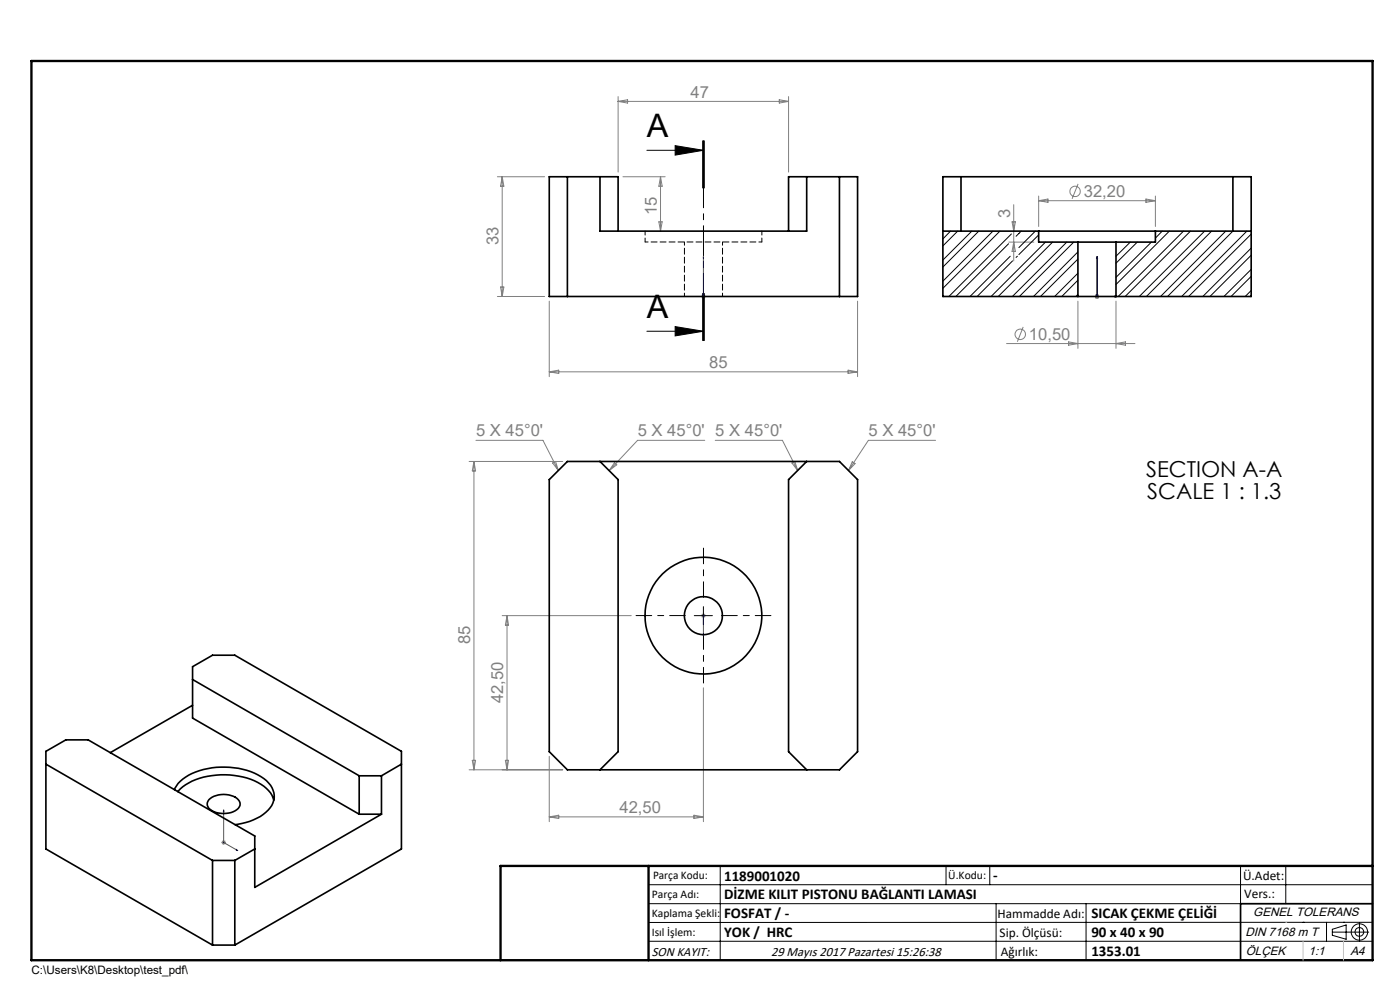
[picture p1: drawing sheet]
<svg xmlns="http://www.w3.org/2000/svg" width="297mm" height="210mm" viewBox="0 0 297 210" stroke-linecap="round" stroke-linejoin="round" font-family="sans-serif">
<g fill="none" stroke="#808080" stroke-width=".21">
<path d="M105.5 37.5h10M106.5 37.5v25.4M106.5 37.5l.4 2h-.7zM131.1 20.5v16M131.1 21.5h36.2M131.1 21.5l2-.3v.7zM132.2 37.5h8.9M140.1 37.5l.4 2h-.7zM140.1 37.5v11.5M165.3 21.2l2 .3-2 .4zM167.3 20.5v16M228.7 39l-1.3 3.2"/>
<path d="M139.8 47.1h.7l-.4 1.9zM214 51.4h5.3M214.7 47.1h.7l-.3 1.9zM215.1 43.4v11.9M215.1 51.4l.3 1.9h-.7zM220.3 41.6v6.4M220.3 42.6h24.8M220.3 42.6l2-.4v.7zM243.1 42.2l2 .4-2 .3zM245.1 41.6v6.4M105.5 62.9h10M106.2 60.9h.7l-.4 2z"/>
<path d="M116.5 63.9v16M116.5 78.9l2-.4v.7zM116.5 78.9h65.4M148.7 62.9h1M148.9 62.5l.7 .7M149.2 62.4v1M149.6 62.5l-.7 .7M179.9 78.5l2 .4-2 .3zM181.9 63.9v16M213.5 72.9h27.3M217.1 69.3l-1.3 3.2M226.7 72.5l2 .4-2 .3z"/>
<path d="M228.7 63.9v10M232.2 62.9h1M232.4 62.5l.7 .7M232.7 62.4v1M233.1 62.5l-.7 .7M236.7 63.9v10M236.7 72.9l2.1-.4v.7zM99.5 97.9h19.9M100.5 97.9v65.4M100.5 97.9l.4 2h-.7zM101 93.4h14.2l3.3 6.4M117.2 98.2l.7-.3 .6 1.9z"/>
<path d="M130.4 98.1l.4 .5-1.6 1.2zM149.5 93.4h-14.2l-6.1 6.4M151.7 93.4h14.3l3.2 6.4M168 98.2l.6-.3 .6 1.9zM180.8 98l.6 .3-1.4 1.5zM198.5 93.4h-14.3l-4.2 6.4M106.5 130.6h27.4M107.6 130.6v32.7M107.6 130.6l.3 2h-.7zM148.7 130.6h1M148.9 130.2l.7 .7M149.2 130.1v1"/>
<path d="M149.6 130.2l-.7 .7M149.2 145.9v28.4M47 178.7h.9M47.1 178.4l.7 .7M47.4 178.2v1M47.8 178.4l-.7 .7M99.5 163.3h19.9M100.2 161.3h.7l-.4 2zM107.2 161.3h.7l-.3 2zM116.5 160.4v13.9M116.5 173.3h32.7M116.5 173.3l2-.4v.7z"/>
<path d="M147.2 172.9l2 .4-2 .3z"/>
<circle cx="228.1" cy="40.6" r="1.1"/>
<circle cx="216.5" cy="70.9" r="1.11"/>
</g>
<g fill="none" stroke="#000" stroke-width=".21">
<path d="M137.2 31.9h12M143.2 30.9l6 1-6 1zM149.1 29.9v10M149.2 29.9v10M149.4 29.9v10M137.2 70.3h12M143.2 69.3l6 1-6 1zM149.1 62.2v10M149.2 62.2v10M149.4 62.2v10zM147.3 130.6h3.8M149.2 128.7v3.8"/>
<path d="M137.6 187.7h153.6M137.6 191.7h153.6M137.6 199.7h153.6M152.8 183.7v20M200.7 183.7v4M210 183.7v4M211.3 191.7v12M230.4 191.7v12M263.2 183.7v20M272.8 183.7v8M276.4 195.6h.1M281.4 195.6v4.1"/>
<path d="M282.6 197.7h7.8M282.6 197.1l3-.9v3l-3-.8zM285 195.6h.1M288.4 195.8v3.8M291.2 195.6l-153.6 .1"/>
<circle cx="288.4" cy="197.7" r="1.74"/>
<circle cx="288.4" cy="197.7" r=".93"/>
</g>
<g fill="none" stroke="#00f" stroke-width=".21">
<path d="M149.2 54.4v.4v-.4M149.2 54.4v8.5M232.7 54.4v8.5h4.3M232.7 54.4l.1 .4h-.2zM149.2 62.8v.2zM149.2 62.9h.1M236.5 62.8l.5 .1-.5 .1zM149.2 134.8v-.4v.4M149.2 130.5v.2zM149.2 130.6h.1M149.2 130.6v4.2M47.4 171.8l.1 .4-.1-.1z"/>
<path d="M47.4 171.8v6.9l3 1.7M50.1 180.2l.3 .2h-.3z"/>
</g>
<path d="M145.4 130.6h-10.5M149.2 126.7v-10.4M149.2 134.4v10.5M153.1 130.6h10.4" fill="none" stroke="#000" stroke-width=".21" stroke-dasharray="15.2 1.3 1.3 1.3" stroke-dashoffset="11.9"/>
<path d="M149.2 29.9v42.3" fill="none" stroke="#000" stroke-width=".21" stroke-dasharray="6.3 1.3 1.3 1.3" stroke-dashoffset="2.3"/>
<path d="M106.2 203.7h185" fill="none" stroke="#000" stroke-width=".25"/>
<path d="M291.2 191.7h-28v12" fill="none" stroke="#000" stroke-width=".35"/>
<path d="M6.7 12.9h284.5v190.8h-284.5zM137.6 183.7v20M291.2 183.7h-185v20" fill="none" stroke="#000" stroke-width=".5"/>
<path d="M272.8 195.6h.1M276.4 199.7v4M285 199.7v4" fill="none" stroke="#c0c0c0" stroke-width=".21"/>
<path d="M143.2 30.9l6 1-6 1zM143.2 69.3l6 1-6 1z" fill="#000"/>
<g fill="#00f">
<path d="M149.2 62.8v.2zM149.2 54.4v.4z"/>
<path d="M50.1 180.2l.3 .2h-.3zM47.4 171.8l.1 .4-.1-.1zM236.5 62.8l.5 .1-.5 .1zM232.7 54.4l.1 .4h-.2zM236.5 62.8l.5 .1-.5 .1zM232.7 54.4l.1 .4h-.2z"/>
<path d="M149.2 134.4v.4zM149.2 130.5v.2z"/>
</g>
<g fill="none" stroke="#000" stroke-width=".35">
<path d="M120.4 37.5v25.4M127.3 37.5v11.5h43.8v-11.5M178.1 37.5v25.4M203.9 37.5v11.5M261.5 37.5v11.5M131.1 49v-11.5h-14.6v25.4h65.4v-25.4h-14.6v11.5M200 49h20.3M220.3 49h24.8M220.3 49v2.4h8.4M228.7 51.4h8M228.7 51.4v11.5M236.7 51.4v11.5"/>
<path d="M245.1 49h20.3M245.1 49v2.4h-8.4M228.7 62.9h8M228.7 62.9h-28.7v-25.4h65.4v25.4h-28.7M127.3 97.9l3.8 3.8v57.7l-3.8 3.9M171.1 97.9l-3.8 3.8v57.7l3.8 3.9M116.5 101.7l3.9-3.8h57.7l3.8 3.8v57.7l-3.8 3.9h-57.7l-3.9-3.9zM40.9 149.6l-17.5 10.1M40.9 144.1l35.3 20.5M9.7 162.1l35.4 20.4M37 167.5a8 8 0 0 1 5.3-4 16.5 16.5 0 0 1 13.7 1.7 4.4 4.4 0 0 1 1.6 5.7 10.8 10.8 0 0 1-7.7 4M37.7 167.9a11.7 11.7 0 0 1 8.2-3.5 13.8 13.8 0 0 1 11.1 3.3 4.1 4.1 0 0 1 1.1 2"/>
<path d="M44.3 169.6a4.9 4.9 0 0 1 6.3 0 1.42 1.42 0 0 1-.7 2.4 5.2 5.2 0 0 1-5.6-.5l-.2-.3a1.26 1.26 0 0 1 .2-1.6zM76.2 172.7l-35.3-20.4v-10.9l4.2-2.4h4.7l35.4 20.4v20.7l-35.4 20.4M76.2 172.7h4.7M76.2 164.6h4.7M76.2 164.6v8.1M80.9 172.7l-26.9 15.5v-10.9l-35.3-20.4h-4.7l-4.3 2.5v20.7l35.4 20.4M80.9 164.6v8.1M85.2 162.1l-4.3 2.5M45.1 182.5h4.7M45.1 182.5v18M49.8 182.5v18M54 180.1l-4.2 2.4"/>
<path d="M45.1 200.5h4.7"/>
<circle cx="149.2" cy="130.6" r="4"/>
<circle cx="149.2" cy="130.6" r="12.4"/>
</g>
<path d="M136.9 51.3h24.7M145.2 51.3v11.6M153.3 62.9v-11.6" fill="none" stroke="#000" stroke-width=".21" stroke-dasharray="1.3 .6" stroke-dashoffset=".6"/>
<path d="M136.9 49v2.3M161.6 51.3v-2.3" fill="none" stroke="#000" stroke-width=".21" stroke-dasharray="1.3 .6" stroke-dashoffset=".4"/>
<g fill="none" stroke="#000" stroke-width=".21">
<path d="M201.6 49l-1.6 1.7M203.2 49l-3.2 3.2M206.2 49l-6.2 6.2M207.6 49l-7.6 7.6M210.6 49l-10.6 10.6M212.1 49l-12.1 12.2M214 51.7l-11.2 11.2M214.3 54.4l-8.5 8.5M214.6 49.6l-13.3 13.3M214.8 55.3l-7.5 7.6M215.8 54.4l-.3 .2M216.6 49l-1.1 1.1"/>
<path d="M219.6 49l-3.5 3.5M220.3 49.8l-4.2 4.2M221.8 51.4l-11.5 11.5M223.3 51.4l-11.5 11.5M226.3 51.4l-11.5 11.5M227.8 51.4l-11.5 11.5M228.7 53.4l-9.4 9.5M228.7 58l-5 4.9M228.7 55l-8 7.9M228.7 59.4l-3.5 3.5M236.7 51.4h.1M239.8 51.4l-3.1 3"/>
<path d="M241.3 51.4l-4.6 4.4M244.3 51.4l-7.6 7.4M246.6 49l-1.5 1.5M248.1 49l-11.4 11.4M251.1 49l-13.9 13.9M252.6 49l-13.9 13.9M255.6 49l-13.9 13.9M257 49l-13.8 13.9M260 49l-13.8 13.9M261.5 49l-13.8 13.9M264.5 49l-13.8 13.9M265.4 52.6l-10.2 10.3"/>
<path d="M265.4 57.1l-5.8 5.8M265.4 49.7l-13.2 13.2M265.4 54.1l-8.7 8.8M265.4 58.6l-4.2 4.3M228.7 62.4l-.5 .5M265.4 61.6l-1.2 1.3"/>
</g>
<g font-size="6.9">
<text x="137.2" y="29.1">A</text>
<text x="137.2" y="67.5">A</text>
</g>
<g font-size="4.7">
<text x="243.2" y="101.3">SECTION A-A</text>
<text x="243.4" y="105.8">SCALE 1 : 1.3</text>
</g>
<g font-size="3.5" fill="#808080">
<text x="146.5" y="20.7">47</text>
<text x="229.9" y="41.8">32,20</text>
<text x="139.3" y="45.6" transform="rotate(-90 139.3 45.6)">15</text>
<text x="214.3" y="46.3" transform="rotate(-90 214.3 46.3)">3</text>
<text x="105.8" y="52.1" transform="rotate(-90 105.8 52.1)">33</text>
<text x="218.3" y="72.1">10,50</text>
<text x="150.4" y="78.1">85</text>
<text x="101" y="92.6">5 X 45°0'</text>
<text x="135.3" y="92.6">5 X 45°0' 5 X 45°0'</text>
<text x="184.3" y="92.6">5 X 45°0'</text>
<text x="99.8" y="136.7" transform="rotate(-90 99.8 136.7)">85</text>
<text x="106.8" y="149.2" transform="rotate(-90 106.8 149.2)">42,50</text>
<text x="131.4" y="172.5">42,50</text>
</g>
<g font-size="3.2">
<text x="153.6" y="186.8">1189001020</text>
<text x="153.6" y="190.8">DİZME KILIT PISTONU BAĞLANTI LAMASI</text>
<text x="210.7" y="186.6">-</text>
<text x="153.6" y="194.8">FOSFAT / -</text>
<text x="231.5" y="194.8">SICAK ÇEKME ÇELİĞİ</text>
<text x="153.6" y="198.8">YOK / HRC</text>
<text x="231.5" y="198.7">90 x 40 x 90</text>
<text x="231.5" y="202.8">1353.01</text>
</g>
<g font-size="2.8">
<text x="263.7" y="186.7">Ü.Adet:</text>
<text x="263.9" y="190.5">Vers.:</text>
<text x="211.6" y="194.8">Hammadde Adı:</text>
<text x="138.3" y="202.8">SON KAYIT:</text>
<text x="163.6" y="202.8">29 Mayıs 2017 Pazartesi 15:26:38</text>
<text x="212.1" y="198.7">Sip. Ölçüsü:</text>
<text x="212.3" y="202.7">Ağırlık:</text>
</g>
<g font-size="2.6">
<text x="265.9" y="194.4">GENEL TOLERANS</text>
<text x="264.2" y="198.5">DIN 7168 m T</text>
<text x="264.3" y="202.6">ÖLÇEK</text>
<text x="277.6" y="202.6">1:1</text>
<text x="286.5" y="202.6">A4</text>
</g>
<g font-size="2.5">
<text x="138.3" y="190.5">Parça Adı:</text>
<text x="138.5" y="186.5">Parça Kodu:</text>
<text x="201.2" y="186.5">Ü.Kodu:</text>
<text x="138.3" y="194.5">Kaplama Şekli:</text>
<text x="138.3" y="198.6">Isıl İşlem:</text>
<text x="6.7" y="206.7">C:\Users\K8\Desktop\test_pdf\</text>
</g>
</svg>
